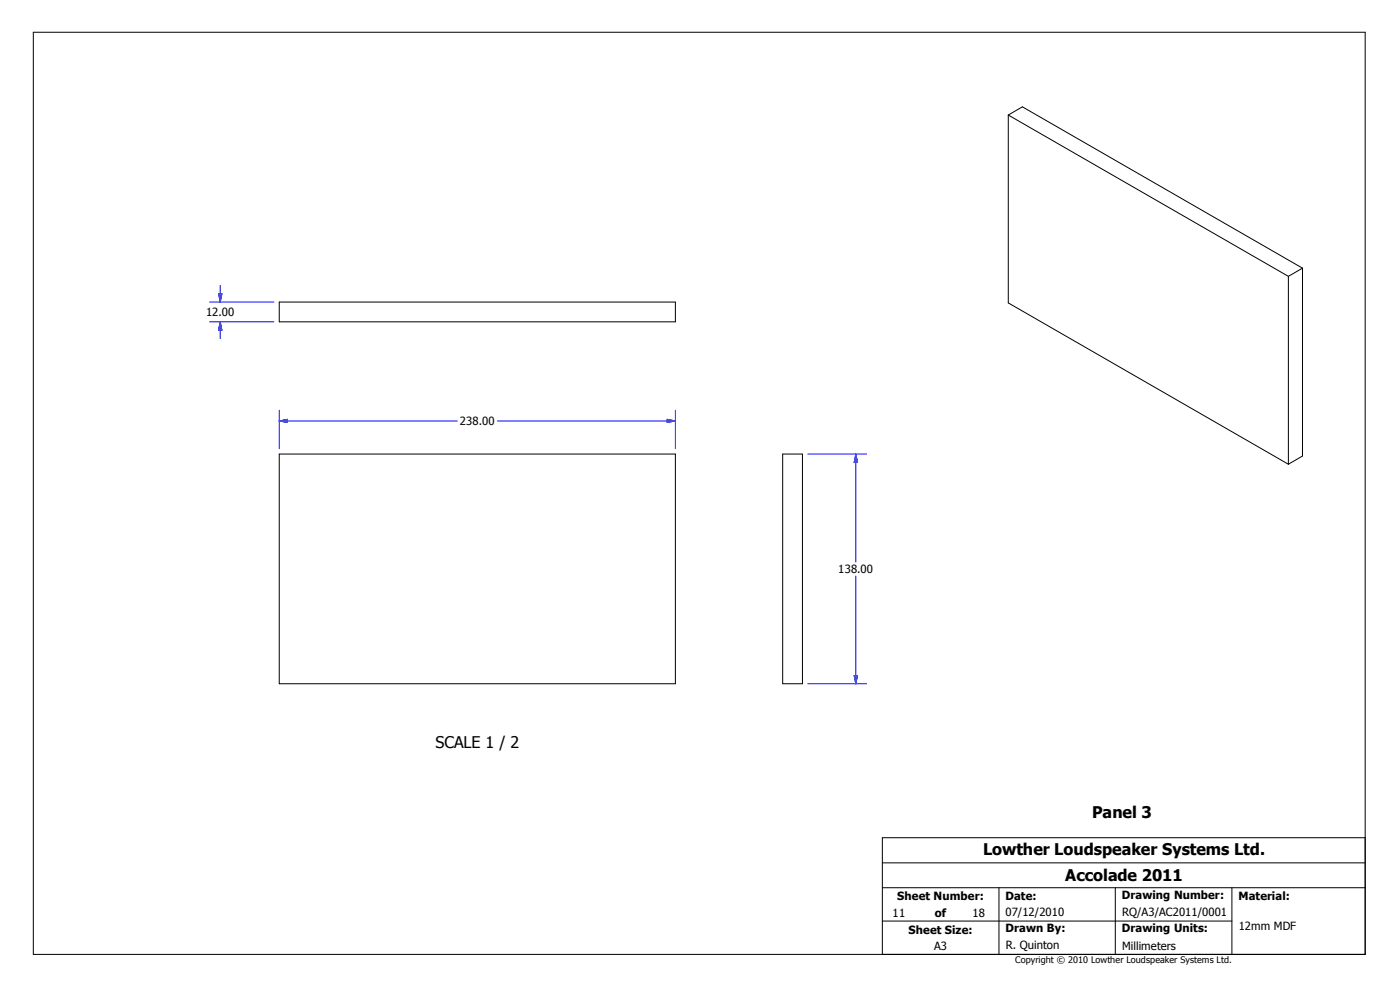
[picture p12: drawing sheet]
<svg xmlns="http://www.w3.org/2000/svg" width="420mm" height="297mm" viewBox="0 0 420 297" stroke-linecap="round" stroke-linejoin="round" font-family="sans-serif">
<g fill="none" stroke="#000" stroke-width=".3">
<path d="M10 9.7h399.4v276.3h-399.4zM302.3 34.5l84 48.3M302.3 34.5v56.3l84 48.3M302.3 34.5l4.3-2.5 84 48.4M83.7 90.5h118.8v5.9h-118.8zM386.3 82.8v56.3M390.6 80.4l-4.3 2.4M390.6 80.4v56.3l-4.3 2.4M83.7 136.1h118.8v68.8h-118.8zM234.7 136.1h5.9v68.8h-5.9zM264.6 258.6h144.8M409.4 251.1h-144.8v34.9"/>
<path d="M264.6 276h104.8M264.6 266h144.8M299.6 266v20M334.4 266v20M369.4 266v20"/>
</g>
<g fill="none" stroke="#00f" stroke-width=".3">
<path d="M62.8 90.5h19.3M62.8 96.4h19.3M65.5 88h1l-.5 2.5zM66 85.5v5M66 96.4v5M66 96.4l.5 2.6h-1zM83.7 126.2h53.5M83.7 126.2l2.5-.5v.9zM83.7 123v11.5M149.2 126.2h53.3M200.1 125.7l2.4 .5-2.4 .4zM202.5 123v11.5"/>
<path d="M242.2 136.1h17.6M256.6 136.1v32.3M256.6 136.1l.5 2.5h-1zM256.6 172.6v32.3M242.2 204.9h17.6M256.1 202.5h1l-.5 2.4z"/>
</g>
<g fill="#00f" stroke="#00f" stroke-width=".3">
<path d="M83.7 126.2l2.5-.5v.9z" fill-rule="evenodd"/>
<path d="M200.1 125.7l2.4 .5-2.4 .4z" fill-rule="evenodd"/>
<path d="M65.5 88h1l-.5 2.5z" fill-rule="evenodd"/>
<path d="M66 96.4l.5 2.6h-1z" fill-rule="evenodd"/>
<path d="M256.6 136.1l.5 2.5h-1z" fill-rule="evenodd"/>
<path d="M256.1 202.5h1l-.5 2.4z" fill-rule="evenodd"/>
</g>
<g font-size="4.8">
<text x="130.6" y="224.1">SCALE 1 / 2</text>
<text x="327.5" y="245.2">Panel 3</text>
<text x="294.8" y="256.2">Lowther Loudspeaker Systems Ltd.</text>
<text x="319.4" y="264.1">Accolade 2011</text>
</g>
<g font-size="3.4">
<text x="61.8" y="94.8">12.00</text>
<text x="137.9" y="127.4">238.00</text>
<text x="251.4" y="171.7">138.00</text>
<text x="269.1" y="269.8">Sheet Number:</text>
<text x="301.5" y="269.8">Date:</text>
<text x="336.4" y="269.5">Drawing Number:</text>
<text x="371.3" y="269.8">Material:</text>
<text x="267.6" y="274.8">11</text>
<text x="280.3" y="274.8">of</text>
<text x="291.6" y="274.8">18</text>
<text x="301.5" y="274.6">07/12/2010</text>
<text x="336.5" y="274.5">RQ/A3/AC2011/0001</text>
<text x="272.5" y="279.8">Sheet Size:</text>
<text x="301.5" y="279.4">Drawn By:</text>
<text x="336.4" y="279.4">Drawing Units:</text>
<text x="371.4" y="278.8">12mm MDF</text>
<text x="280.1" y="284.7">A3</text>
<text x="301.6" y="284.5">R. Quinton</text>
<text x="336.5" y="284.7">Millimeters</text>
</g>
<text font-size="2.7" x="304.4" y="288.6">Copyright © 2010 Lowther Loudspeaker Systems Ltd.</text>
</svg>
